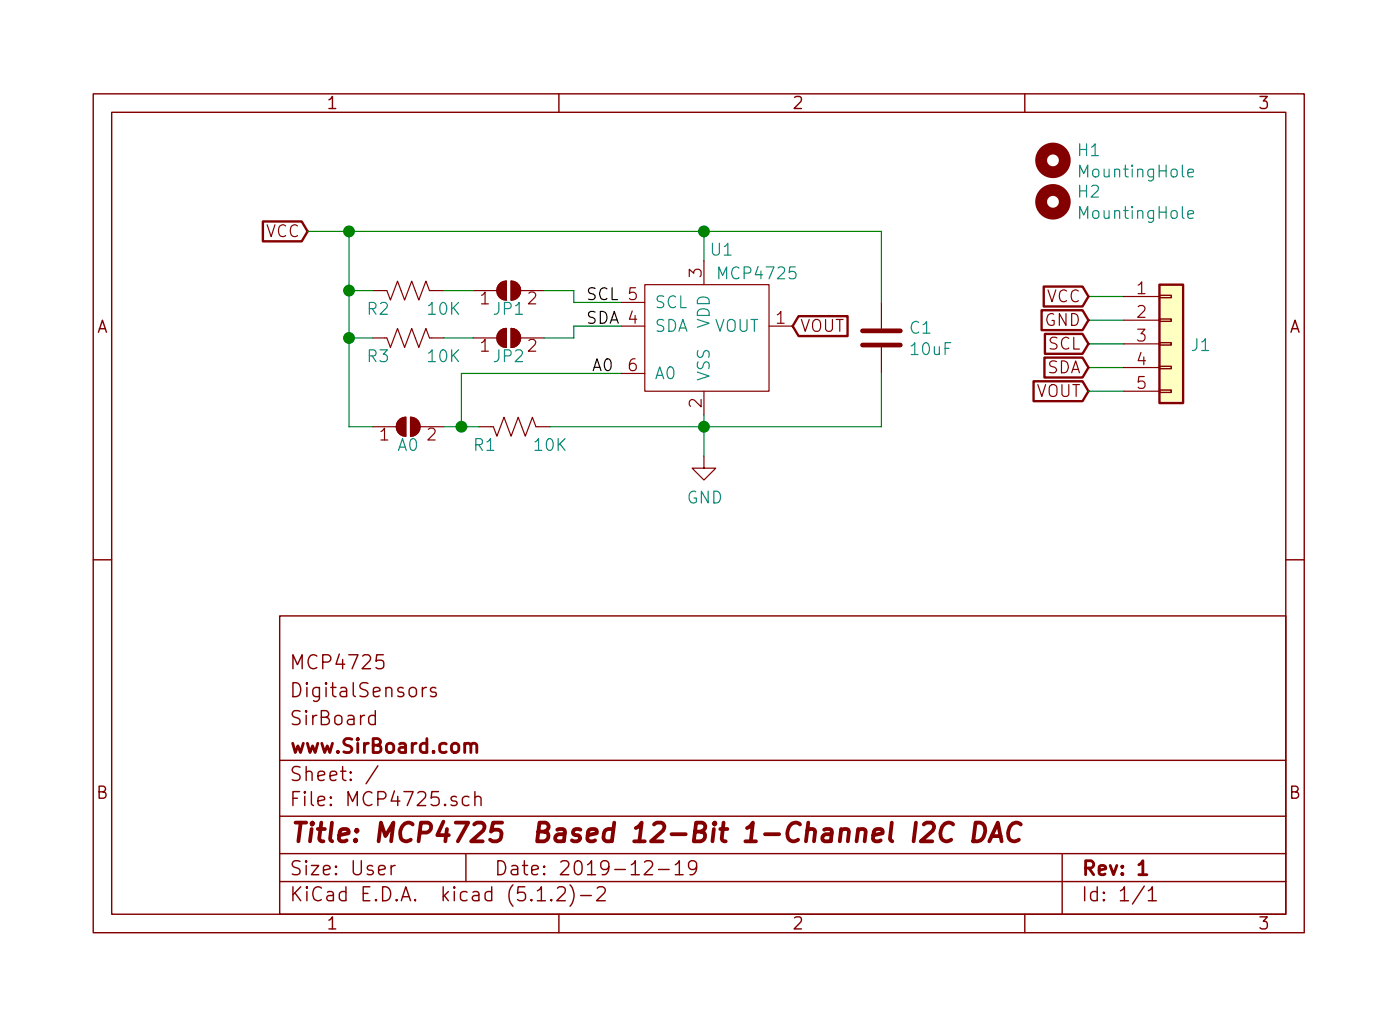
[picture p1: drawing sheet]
EESchema Schematic File Version 4
LIBS:MCP4725-cache
EELAYER 29 0
EELAYER END
$Descr User 5906 4331
encoding utf-8
Sheet 1 1
Title "MCP4725  Based 12-Bit 1-Channel I2C DAC"
Date "2019-12-19"
Rev "1"
Comp "www.SirBoard.com"
Comment1 "SirBoard"
Comment2 "DigitalSensors"
Comment3 "MCP4725  "
Comment4 ""
$EndDescr
$Comp
L Device:C C1
U 1 1
P 3725 1425
F 0 "C1" H 3840 1470 50  0000 L CNN
F 1 "10uF" H 3840 1380 50  0000 L CNN
F 2 "Capacitor_SMD:C_0805_2012Metric" H 3763 1275 50  0001 C CNN
F 3 "~" H 3725 1425 50  0001 C CNN
F 4 "C95841" H 3725 1425 50  0001 C CNN "Part"
	1    3725 1425
	1    0    0    -1  
$EndComp
$Comp
L Jumper:SolderJumper_2_Open JP2
U 1 1
P 2150 1425
F 0 "JP2" H 2150 1350 50  0000 C CNN
F 1 "SolderJumper_2_Open" H 2150 1538 50  0001 C CNN
F 2 "Jumper:SolderJumper-2_P1.3mm_Open_RoundedPad1.0x1.5mm" H 2150 1425 50  0001 C CNN
F 3 "~" H 2150 1425 50  0001 C CNN
	1    2150 1425
	1    0    0    -1  
$EndComp
$Comp
L Jumper:SolderJumper_2_Open JP1
U 1 1
P 2150 1225
F 0 "JP1" H 2150 1150 50  0000 C CNN
F 1 "SolderJumper_2_Open" H 2150 1338 50  0001 C CNN
F 2 "Jumper:SolderJumper-2_P1.3mm_Open_RoundedPad1.0x1.5mm" H 2150 1225 50  0001 C CNN
F 3 "~" H 2150 1225 50  0001 C CNN
	1    2150 1225
	1    0    0    -1  
$EndComp
$Comp
L power:GND #PWR0101
U 1 1
P 2975 1925
F 0 "#PWR0101" H 2975 1675 50  0001 C CNN
F 1 "GND" H 2979 1753 50  0000 C CNN
F 2 "" H 2975 1925 50  0001 C CNN
F 3 "" H 2975 1925 50  0001 C CNN
	1    2975 1925
	1    0    0    -1  
$EndComp
Text GLabel 1300 975  0    50   Input ~ 0
VCC
Wire Wire Line
	1300 975  1475 975 
Wire Wire Line
	1475 975  2975 975 
Wire Wire Line
	2975 975  2975 1100
$Comp
L Device:R_US R2
U 1 1
P 1725 1225
F 0 "R2" V 1800 1300 50  0000 L CNN
F 1 "10K" V 1800 1000 50  0000 L CNN
F 2 "Resistor_SMD:R_0603_1608Metric" V 1765 1215 50  0001 C CNN
F 3 "~" H 1725 1225 50  0001 C CNN
F 4 "C99198" V 1725 1225 50  0001 C CNN "Part"
	1    1725 1225
	0    -1   1    0   
$EndComp
$Comp
L Device:R_US R3
U 1 1
P 1725 1425
F 0 "R3" V 1800 1500 50  0000 L CNN
F 1 "10K" V 1800 1200 50  0000 L CNN
F 2 "Resistor_SMD:R_0603_1608Metric" V 1765 1415 50  0001 C CNN
F 3 "~" H 1725 1425 50  0001 C CNN
F 4 "C99198" V 1725 1425 50  0001 C CNN "Part"
	1    1725 1425
	0    -1   1    0   
$EndComp
Wire Wire Line
	1475 1225 1575 1225
Connection ~ 1475 1225
Wire Wire Line
	1475 1225 1475 975 
Wire Wire Line
	1475 1425 1575 1425
Connection ~ 1475 1425
Wire Wire Line
	1475 1425 1475 1225
Wire Wire Line
	2000 1425 1875 1425
Wire Wire Line
	1875 1225 2000 1225
Wire Wire Line
	2300 1225 2425 1225
Wire Wire Line
	2425 1225 2425 1275
Wire Wire Line
	2425 1275 2625 1275
Wire Wire Line
	2300 1425 2425 1425
Wire Wire Line
	2425 1425 2425 1375
Wire Wire Line
	2425 1375 2625 1375
Wire Wire Line
	3725 1275 3725 975 
Text Label 2475 1275 0    50   ~ 0
SCL
Text Label 2475 1375 0    50   ~ 0
SDA
$Comp
L MCP4725-rescue:MCP4725-MCP4725 U1
U 1 1
P 2975 1375
F 0 "U1" H 3050 1700 50  0000 C CNN
F 1 "MCP4725" H 3200 1600 50  0000 C CNN
F 2 "Package_TO_SOT_SMD:SOT-23-6" H 3025 1325 50  0001 C CNN
F 3 "" H 3025 1325 50  0001 C CNN
F 4 "C61423" H 2987 1598 50  0001 C CNN "Part"
	1    2975 1375
	1    0    0    -1  
$EndComp
Connection ~ 2975 975 
Wire Wire Line
	2975 975  3725 975 
$Comp
L Jumper:SolderJumper_2_Open A0
U 1 1
P 1725 1800
F 0 "A0" H 1725 1725 50  0000 C CNN
F 1 "SolderJumper_2_Open" H 1725 1913 50  0001 C CNN
F 2 "Jumper:SolderJumper-2_P1.3mm_Open_RoundedPad1.0x1.5mm" H 1725 1800 50  0001 C CNN
F 3 "~" H 1725 1800 50  0001 C CNN
	1    1725 1800
	1    0    0    -1  
$EndComp
$Comp
L Device:R_US R1
U 1 1
P 2175 1800
F 0 "R1" V 2250 1875 50  0000 L CNN
F 1 "10K" V 2250 1575 50  0000 L CNN
F 2 "Resistor_SMD:R_0603_1608Metric" V 2215 1790 50  0001 C CNN
F 3 "~" H 2175 1800 50  0001 C CNN
F 4 "C99198" V 2175 1800 50  0001 C CNN "Part"
	1    2175 1800
	0    -1   1    0   
$EndComp
Wire Wire Line
	2025 1800 1950 1800
Wire Wire Line
	1575 1800 1475 1800
Connection ~ 1475 975 
Wire Wire Line
	1475 1425 1475 1800
Wire Wire Line
	1950 1800 1950 1575
Wire Wire Line
	1950 1575 2625 1575
Connection ~ 1950 1800
Wire Wire Line
	1950 1800 1875 1800
Wire Wire Line
	2975 1800 2975 1750
Wire Wire Line
	2325 1800 2975 1800
Wire Wire Line
	2975 1925 2975 1800
Connection ~ 2975 1800
Wire Wire Line
	3725 1575 3725 1800
Wire Wire Line
	3725 1800 2975 1800
Text GLabel 3350 1375 2    50   Input ~ 0
VOUT
Text Label 2500 1575 0    50   ~ 0
A0
Wire Wire Line
	4600 1550 4750 1550
Wire Wire Line
	4750 1450 4600 1450
Wire Wire Line
	4600 1350 4750 1350
Wire Wire Line
	4750 1250 4600 1250
Text GLabel 4600 1550 0    50   Input ~ 0
SDA
Text GLabel 4600 1450 0    50   Input ~ 0
SCL
Text GLabel 4600 1350 0    50   Input ~ 0
GND
Text GLabel 4600 1250 0    50   Input ~ 0
VCC
Text GLabel 4600 1650 0    50   Input ~ 0
VOUT
Wire Wire Line
	4600 1650 4750 1650
$Comp
L Connector_Generic:Conn_01x05 J1
U 1 1
P 4950 1450
F 0 "J1" H 5030 1447 50  0000 L CNN
F 1 "Conn_01x05" H 5029 1402 50  0001 L CNN
F 2 "Connector_PinHeader_2.54mm:PinHeader_1x05_P2.54mm_Vertical" H 4950 1450 50  0001 C CNN
F 3 "~" H 4950 1450 50  0001 C CNN
	1    4950 1450
	1    0    0    -1  
$EndComp
$Comp
L Mechanical:MountingHole H1
U 1 1
P 4450 675
F 0 "H1" H 4550 720 50  0000 L CNN
F 1 "MountingHole" H 4550 630 50  0000 L CNN
F 2 "SirBoardLibrary:MountingHole_M2.5_SirBoard" H 4450 675 50  0001 C CNN
F 3 "~" H 4450 675 50  0001 C CNN
	1    4450 675 
	1    0    0    -1  
$EndComp
$Comp
L Mechanical:MountingHole H2
U 1 1
P 4450 850
F 0 "H2" H 4550 895 50  0000 L CNN
F 1 "MountingHole" H 4550 805 50  0000 L CNN
F 2 "SirBoardLibrary:MountingHole_M2.5_SirBoard" H 4450 850 50  0001 C CNN
F 3 "~" H 4450 850 50  0001 C CNN
	1    4450 850 
	1    0    0    -1  
$EndComp
$EndSCHEMATC
